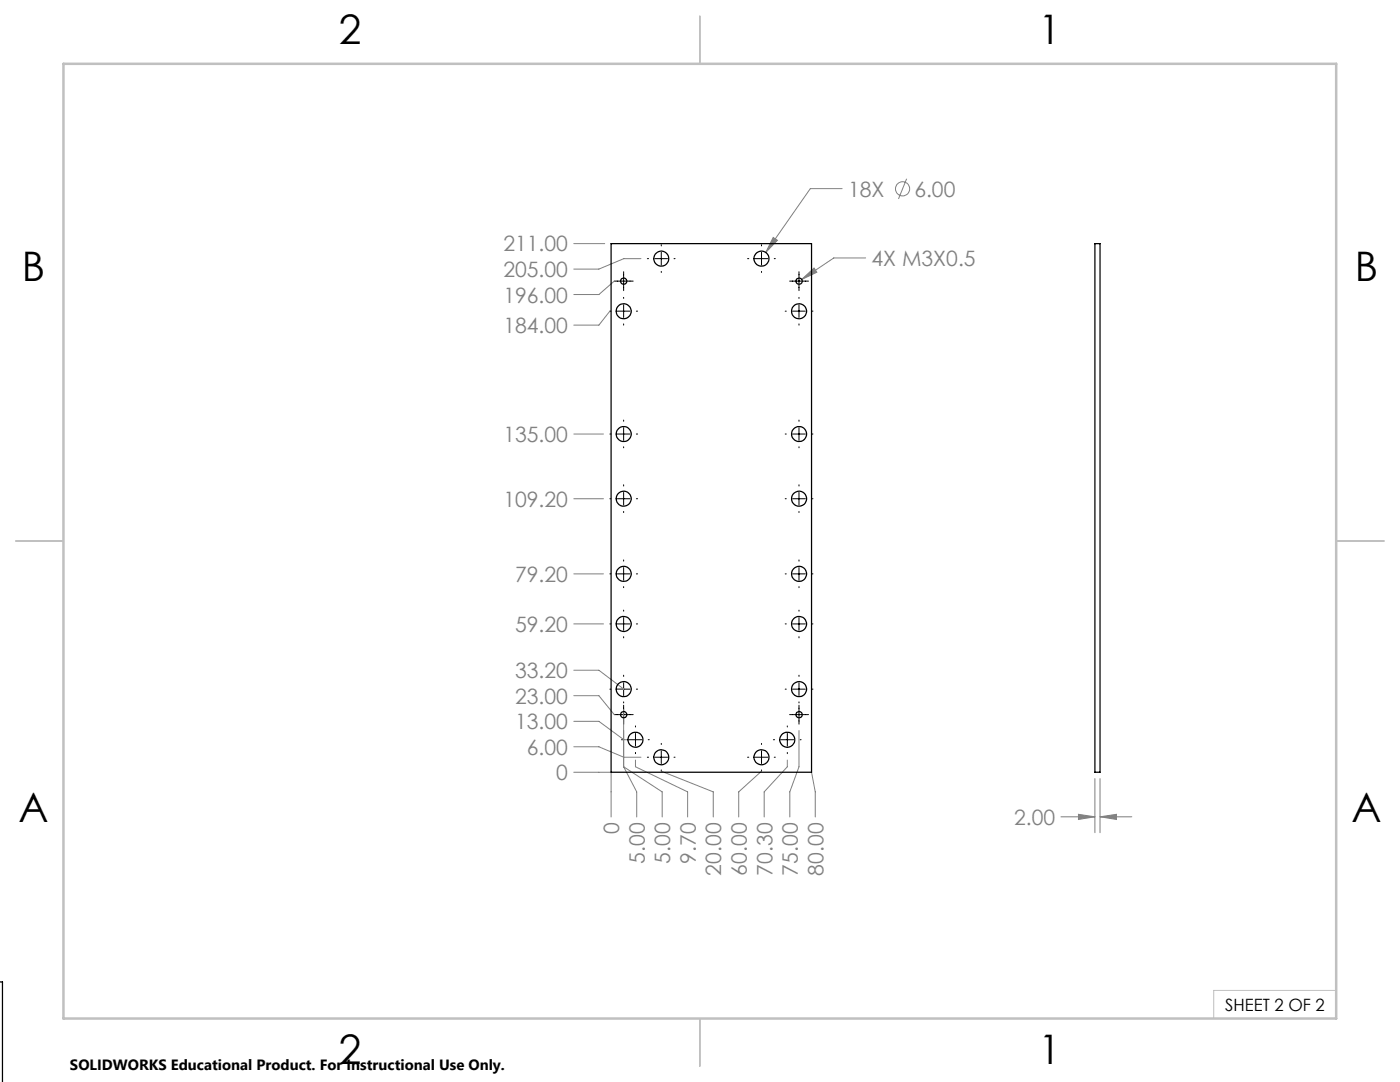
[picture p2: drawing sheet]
<svg xmlns="http://www.w3.org/2000/svg" width="279mm" height="216mm" viewBox="0 0 279 216" stroke-linecap="round" stroke-linejoin="round" font-family="sans-serif">
<g fill="none" stroke="#808080" stroke-width=".2">
<path d="M168.1 37.6h-6.4l-8.9 12.8M180.9 35.7l-1.6 4M114.5 48.6h6.2M122.6 56.1l-3.1 2.7h-5M127.9 51.6h-3.4l-5 2.1h-5M154.3 47.4l.9 .5-2.4 2.5zM160 55.8l2.5-2.3 .5 .8zM172.8 51.5h-6.4l-6.4 4.3M121.7 62.1l-2.2 2.8h-5M114.5 99.5h5.9M114.5 86.6h5.9M114.5 114.5h5.9"/>
<path d="M114.5 138.8h5l3.1 3.8M114.5 133.7h5l5 3.8h-1.5M114.5 124.5h5.9M114.5 154.1h7.5v8.9M114.5 149h5l5 2.1h3.4M114.5 143.9h5l5 3.7h.8M124.5 153l7.7 5v5M124.5 141.5v11.5M124.5 153l2.6 5v5M126.8 151.7v1.3l10.4 5v5M132 153.9l10.3 4.1v5M152 153.9l-4.6 4.1v5"/>
<path d="M157.1 151.7v1.3l-4.6 5v5M159.5 145.8v7.2l-1.9 5v5M162 154.1l.7 3.9v5M218.5 155.4v10.8M219.5 155.4v10.8M211.7 163h6.8M215.2 162.5l3.3 .5-3.3 .5zM219.5 163l3.3-.5v1zM219.5 163h6.4"/>
<circle cx="180.1" cy="37.7" r="1.41"/>
</g>
<g fill="none" stroke="#000" stroke-width=".2">
<path d="M122.6 56.1h3.8M124.5 54.2v3.8M124.5 59.3v.2M129.2 51.6h.2M130.7 51.6h2.5M132 48.8v.3M132 50.3v2.6M132 54.2v.2M134.5 51.6h.2M149.2 51.6h.2M150.7 51.6h2.5M152 48.8v.3"/>
<path d="M152 50.3v2.6M152 54.2v.2M154.5 51.6h.2M157.6 56.1h3.8M159.5 54.2v3.8M159.5 59.3v.2M121.7 62.1h.2M123.2 62.1h2.5M124.5 60.8v2.6M124.5 64.6v.3M127 62.1h.2M156.7 62.1h.2"/>
<path d="M158.2 62.1h2.5M159.5 60.8v2.6M159.5 64.6v.3M162 62.1h.2M121.7 86.6h.2M121.7 99.5h.2M123.2 86.6h2.5M123.2 99.5h2.5M124.5 83.8v.3M124.5 85.3v2.6M124.5 89.1v.3M124.5 96.7v.3"/>
<path d="M124.5 98.2v2.6M127 86.6h.2M127 99.5h.2M156.7 86.6h.2M156.7 99.5h.2M158.2 86.6h2.5M158.2 99.5h2.5M159.5 83.8v.3M159.5 85.3v2.6M159.5 89.1v.3M159.5 96.7v.3M159.5 98.2v2.6"/>
<path d="M162 86.6h.2M162 99.5h.2M121.7 114.5h.2M123.2 114.5h2.5M124.5 102.1v.2M124.5 111.7v.3M124.5 113.2v2.6M124.5 117.1v.2M127 114.5h.2M156.7 114.5h.2M158.2 114.5h2.5M159.5 102.1v.2"/>
<path d="M159.5 111.7v.3M159.5 113.2v2.6M159.5 117.1v.2M162 114.5h.2M121.7 137.5h.2M121.7 124.5h.2M123.2 137.5h2.5M123.2 124.5h2.5M124.5 121.7v.3M124.5 123.2v2.6M124.5 127v.3M124.5 134.7v.3"/>
<path d="M124.5 136.2v2.6M127 137.5h.2M127 124.5h.2M156.7 137.5h.2M156.7 124.5h.2M158.2 137.5h2.5M158.2 124.5h2.5M159.5 121.7v.3M159.5 123.2v2.6M159.5 127v.3M159.5 134.7v.3M159.5 136.2v2.6"/>
<path d="M162 137.5h.2M162 124.5h.2M122.6 142.6h3.8M124 147.6h.3M124.5 140.1v.2M124.5 140.7v3.8M125.6 147.6h2.5M126.8 144.9v.2M126.8 146.3v2.6M126.8 150.1v.3M129.2 151.1h.2M129.4 147.6h.2"/>
<path d="M130.7 151.1h2.5M132 148.3v.3M132 149.8v2.6M132 153.6v.3M134.5 151.1h.2M149.2 151.1h.2M150.7 151.1h2.5M152 148.3v.3M152 149.8v2.6M152 153.6v.3M154.3 147.6h.3M154.5 151.1h.2"/>
<path d="M155.9 147.6h2.5M157.1 144.9v.2M157.1 146.3v2.6M157.1 150.1v.3M157.6 142.6h3.8M159.5 140.1v.2M159.5 140.7v3.8M159.7 147.6h.2"/>
</g>
<path d="M266.7 197.6h-24.5v5.6" fill="none" stroke="#c0c0c0" stroke-width=".2"/>
<path d="M139.7 3.2v9.5M3.1 107.9h9.6M266.7 107.9h9.5M139.7 203.2v9.6" fill="none" stroke="#c0c0c0" stroke-width=".25"/>
<path d="M12.7 12.7h254v190.5h-254z" fill="none" stroke="#c0c0c0" stroke-width=".5"/>
<path d="M154.3 47.4l-1.5 3 2.4-2.5zM160 55.8l3-1.5-.5-.8zM215.2 162.5l3.3 .5-3.3 .5zM219.5 163l3.3-.5v1z" fill="#808080"/>
<g fill="none" stroke="#000" stroke-width=".25">
<path d="M122 48.6h40v105.5h-40zM218.5 48.6h1v105.5h-1zM0 195.9h.5v20"/>
<circle cx="124.5" cy="56.1" r=".63"/>
<circle cx="132" cy="51.6" r="1.51"/>
<circle cx="152" cy="51.6" r="1.51"/>
<circle cx="159.5" cy="56.1" r=".63"/>
<circle cx="124.5" cy="62.1" r="1.5"/>
<circle cx="159.5" cy="62.1" r="1.5"/>
<circle cx="124.5" cy="99.5" r="1.5"/>
<circle cx="124.5" cy="86.6" r="1.51"/>
<circle cx="159.5" cy="99.5" r="1.5"/>
<circle cx="159.5" cy="86.6" r="1.51"/>
<circle cx="124.5" cy="114.5" r="1.51"/>
<circle cx="159.5" cy="114.5" r="1.51"/>
<circle cx="124.5" cy="137.5" r="1.51"/>
<circle cx="124.5" cy="124.5" r="1.51"/>
<circle cx="159.5" cy="137.5" r="1.51"/>
<circle cx="159.5" cy="124.5" r="1.51"/>
<circle cx="124.5" cy="142.6" r=".63"/>
<circle cx="126.8" cy="147.6" r="1.51"/>
<circle cx="132" cy="151.1" r="1.51"/>
<circle cx="152" cy="151.1" r="1.51"/>
<circle cx="157.1" cy="147.6" r="1.51"/>
<circle cx="159.5" cy="142.6" r=".63"/>
</g>
<g font-size="8.1">
<text x="67.6" y="8.9">2</text>
<text x="207.3" y="8.9">1</text>
<text x="4.4" y="56.2">B</text>
<text x="270.4" y="56.2">B</text>
<text x="3.7" y="164.1">A</text>
<text x="269.7" y="164.1">A</text>
<text x="67.6" y="212.4">2</text>
<text x="207.3" y="212.4">1</text>
</g>
<g font-size="4.2" fill="#808080">
<text x="169.2" y="39.2">18X</text>
<text x="182.5" y="39.2">6.00</text>
<text x="100.5" y="50.2">211.00</text>
<text x="173.9" y="53.1">4X M3X0.5</text>
<text x="100.5" y="55.3">205.00</text>
<text x="100.5" y="60.4">196.00</text>
<text x="100.5" y="66.5">184.00</text>
<text x="100.5" y="88.2">135.00</text>
<text x="100.5" y="101.1">109.20</text>
<text x="102.8" y="116.1">79.20</text>
<text x="102.8" y="126.1">59.20</text>
<text x="102.8" y="135.3">33.20</text>
<text x="102.8" y="140.4">23.00</text>
<text x="102.8" y="145.5">13.00</text>
<text x="105.1" y="150.6">6.00</text>
<text x="111" y="155.7">0</text>
<text x="123.6" y="166.5" transform="rotate(-90 123.6 166.5)">0</text>
<text x="202.4" y="164.6">2.00</text>
<text x="128.7" y="172.4" transform="rotate(-90 128.7 172.4)">5.00</text>
<text x="133.8" y="172.4" transform="rotate(-90 133.8 172.4)">5.00</text>
<text x="138.9" y="172.4" transform="rotate(-90 138.9 172.4)">9.70</text>
<text x="144" y="174.7" transform="rotate(-90 144 174.7)">20.00</text>
<text x="149" y="174.7" transform="rotate(-90 149 174.7)">60.00</text>
<text x="154.1" y="174.7" transform="rotate(-90 154.1 174.7)">70.30</text>
<text x="159.2" y="174.7" transform="rotate(-90 159.2 174.7)">75.00</text>
<text x="164.3" y="174.7" transform="rotate(-90 164.3 174.7)">80.00</text>
</g>
<text font-size="3.4" x="244.5" y="201.7">SHEET 2 OF 2</text>
<text font-size="3" x="14" y="213.5">SOLIDWORKS Educational Product. For Instructional Use Only.</text>
</svg>
